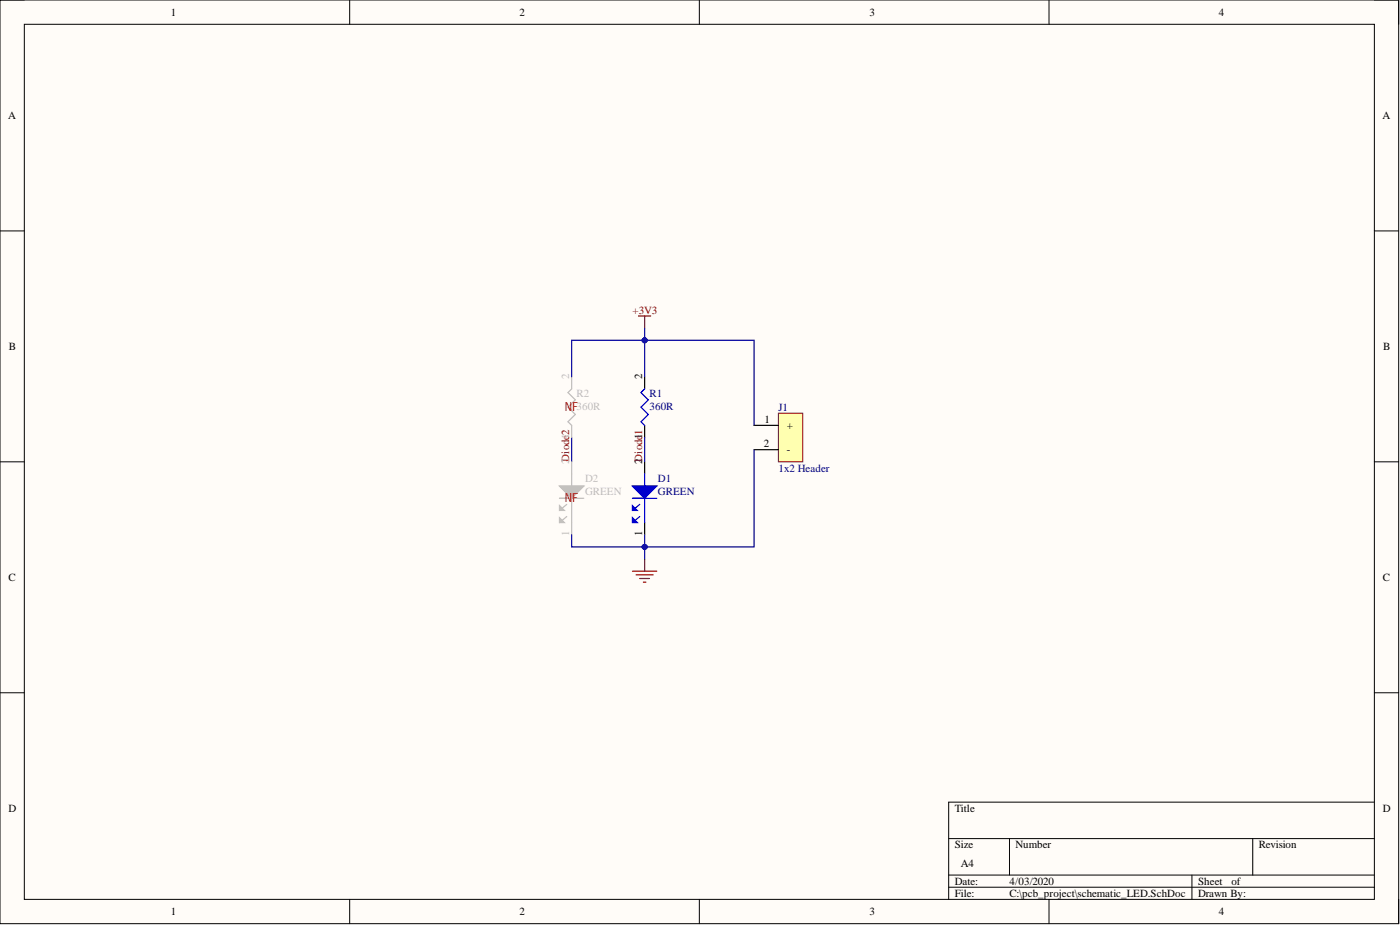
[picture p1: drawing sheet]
<svg xmlns="http://www.w3.org/2000/svg" width="292mm" height="193mm" viewBox="0 0 292 193" stroke-linecap="round" stroke-linejoin="round" font-family="sans-serif">
<path d="M0 0h291.8v192.7h-291.8z" fill-rule="evenodd" fill="#fffcf8"/>
<path d="M0 0h291.8v192.7h-291.8z" fill="none" stroke="#000" stroke-width=".21"/>
<path d="M5.1 5.1h281.7v182.5h-281.7z" fill-rule="evenodd" fill="#fffcf8"/>
<g fill="none" stroke="#000" stroke-width=".21">
<path d="M0 0h5.1M73 0v5.1M145.9 0v5.1M218.9 0v5.1M286.8 0h5v5.1M5.1 5.1h281.7v182.5h-281.7zM0 48.2h5.1M286.8 48.2h5M0 96.3h5.1M286.8 96.3h5M0 144.5h5.1M286.8 144.5h5"/>
<path d="M197.9 174.9h88.9M210.6 174.9v7.7M261.4 174.9v7.7M286.8 167.3h-88.9v20.3M73 187.6v5.1M145.9 187.6v5.1M197.9 182.6h88.9M197.9 185.1h88.9M218.9 187.6v5.1M248.7 182.6v5M291.8 187.6v5.1"/>
</g>
<path d="M162.4 86.2h5.1v10.1h-5.1z" fill-rule="evenodd" fill="#ffffb0"/>
<path d="M162.4 86.2h5.1v10.1h-5.1z" fill="none" stroke="#800000" stroke-width=".21"/>
<path d="M134.5 96.3v2.6M157.3 88.7h5.1M157.3 93.8h5.1M134.5 109v2.6" fill="none" stroke="#000" stroke-width=".25"/>
<path d="M134.5 98.9v2.5M132 104h5M132 101.4h5M133.5 105.2l-1.5 1.3M134.5 104v5" fill="none" stroke="#00f" stroke-width=".25"/>
<path d="M132 101.4h5l-2.5 2.6z" fill="#00f"/>
<path d="M132 101.4h5l-2.5 2.6z" fill="none" stroke="#00f" stroke-width=".25"/>
<path d="M132 105.5l1 1h-1z" fill="#00f"/>
<path d="M132 105.5l1 1h-1zM133.5 107.8l-1.5 1.2" fill="none" stroke="#00f" stroke-width=".25"/>
<path d="M132 108l1 1h-1z" fill="#00f"/>
<path d="M134.5 81.1l-.8 .8 1.6 1.5-1.6 1.5 1.6 1.6-1.6 1.5 .8 .7M132 108l1 1h-1z" fill="none" stroke="#00f" stroke-width=".25"/>
<path d="M133.2 65.9h2.6M134.5 65.9v2.6M132 119.2h5M132.7 119.9h3.6M134.5 116.6v2.6M133.5 120.7h2M134.2 121.4h.5" fill="none" stroke="#800000" stroke-width=".25"/>
<path d="M134.5 78.6v2.5M134.5 88.7v2.6" fill="none" stroke="#000" stroke-width=".25"/>
<path d="M134.5 91.3v5M157.3 93.8v20.3h-22.8v-2.5" fill="none" stroke="#000080" stroke-width=".25"/>
<circle cx="134.5" cy="114.1" r=".51" fill="#000080"/>
<circle cx="134.5" cy="114.1" r=".51" fill="none" stroke="#000080" stroke-width=".21"/>
<path d="M134.5 78.6v-7.6h22.8v17.7" fill="none" stroke="#000080" stroke-width=".25"/>
<circle cx="134.5" cy="71" r=".51" fill="#000080"/>
<circle cx="134.5" cy="71" r=".51" fill="none" stroke="#000080" stroke-width=".21"/>
<path d="M134.5 114.1v2.5" fill="none" stroke="#000080" stroke-width=".25"/>
<circle cx="134.5" cy="114.1" r=".51" fill="#000080"/>
<circle cx="134.5" cy="114.1" r=".51" fill="none" stroke="#000080" stroke-width=".21"/>
<path d="M134.5 68.5v2.5" fill="none" stroke="#000080" stroke-width=".25"/>
<circle cx="134.5" cy="71" r=".51" fill="#000080"/>
<circle cx="134.5" cy="71" r=".51" fill="none" stroke="#000080" stroke-width=".21"/>
<path d="M119.3 91.3v5" fill="none" stroke="#000080" stroke-width=".25"/>
<path d="M119.3 78.6v2.5l-.8 .8 1.5 1.5-1.5 1.5 1.5 1.6-1.5 1.5 .8 .7v2.6M119.3 96.3v5.1M116.7 104h5.1M116.7 101.4h5.1M118.3 105.2l-1.6 1.3M119.3 104v7.6" fill="none" stroke="#bfbebc" stroke-width=".25"/>
<path d="M116.7 101.4h5.1l-2.5 2.6z" fill="#bfbebc"/>
<path d="M116.7 101.4h5.1l-2.5 2.6z" fill="none" stroke="#bfbebc" stroke-width=".25"/>
<path d="M116.7 105.5l1 1h-1z" fill="#bfbebc"/>
<path d="M116.7 105.5l1 1h-1zM118.3 107.8l-1.6 1.2" fill="none" stroke="#bfbebc" stroke-width=".25"/>
<path d="M116.7 108l1 1h-1z" fill="#bfbebc"/>
<path d="M116.7 108l1 1h-1z" fill="none" stroke="#bfbebc" stroke-width=".25"/>
<path d="M134.5 71h-15.2v7.6" fill="none" stroke="#000080" stroke-width=".25"/>
<circle cx="134.5" cy="71" r=".51" fill="#000080"/>
<circle cx="134.5" cy="71" r=".51" fill="none" stroke="#000080" stroke-width=".21"/>
<path d="M119.3 111.6v2.5h15.2" fill="none" stroke="#000080" stroke-width=".25"/>
<circle cx="134.5" cy="114.1" r=".51" fill="#000080"/>
<circle cx="134.5" cy="114.1" r=".51" fill="none" stroke="#000080" stroke-width=".21"/>
<g font-size="2.6" fill="#f00">
<text x="117.8" y="85.8">NF</text>
<text x="117.8" y="104.8">N</text>
<text x="119.4" y="104.8">F</text>
</g>
<g font-size="2.3">
<text x="35.6" y="3.3">1</text>
<text x="108.4" y="3.3">2</text>
<text x="181.4" y="3.3">3</text>
<text x="254.3" y="3.3">4</text>
<text x="1.7" y="24.8">A</text>
<text x="288.4" y="24.8">A</text>
<text x="1.9" y="73">B</text>
<text x="288.6" y="73">B</text>
<text x="134" y="79.1" transform="rotate(-90 134 79.1)">2</text>
<text x="159.5" y="88.2">1</text>
<text x="164.2" y="89.5">+</text>
<text x="159.4" y="93.3">2</text>
<text x="164.2" y="94.6">-</text>
<text x="134" y="96.9" transform="rotate(-90 134 96.9)">2Diode11</text>
<text x="134" y="111.9" transform="rotate(-90 134 111.9)">1</text>
<text x="1.8" y="121.2">C</text>
<text x="288.5" y="121.2">C</text>
<text x="1.8" y="169.4">D</text>
<text x="199.2" y="169.4">Title</text>
<text x="288.5" y="169.4">D</text>
<text x="199.2" y="177">Size</text>
<text x="211.9" y="177">Number</text>
<text x="262.6" y="177">Revision</text>
<text x="199.2" y="184.6">Date:</text>
<text x="200.5" y="180.8">A4</text>
<text x="210.6" y="184.6">4/03/2020</text>
<text x="250" y="184.6">Sheet</text>
<text x="256.9" y="184.6">of</text>
<text x="35.6" y="190.9">1</text>
<text x="108.4" y="190.9">2</text>
<text x="181.4" y="190.9">3</text>
<text x="199.2" y="187.1">File:</text>
<text x="210.6" y="187.1">C:\pcb_project\schematic_LED.SchDoc</text>
<text x="250" y="187.1">Drawn By:</text>
<text x="254.3" y="190.9">4</text>
</g>
<text font-size="2.3" fill="#800000" x="132" y="65.4">+3V3</text>
<g font-size="2.3" fill="#bfbebc">
<text x="118.8" y="79.1" transform="rotate(-90 118.8 79.1)">2</text>
<text x="120.3" y="82.9">R2</text>
<text x="120.3" y="85.4">360R</text>
<text x="118.8" y="96.9" transform="rotate(-90 118.8 96.9)">2Diode12</text>
<text x="122.1" y="100.7">D2</text>
<text x="122.1" y="103.2">GREEN</text>
<text x="118.8" y="111.9" transform="rotate(-90 118.8 111.9)">1</text>
</g>
<g font-size="2.3" fill="#000080">
<text x="135.5" y="82.9">R1</text>
<text x="135.5" y="85.4">360R</text>
<text x="162.4" y="85.7">J1</text>
<text x="137.3" y="100.7">D1</text>
<text x="162.4" y="98.4">1x2 Header</text>
<text x="137.3" y="103.2">GREEN</text>
</g>
</svg>
